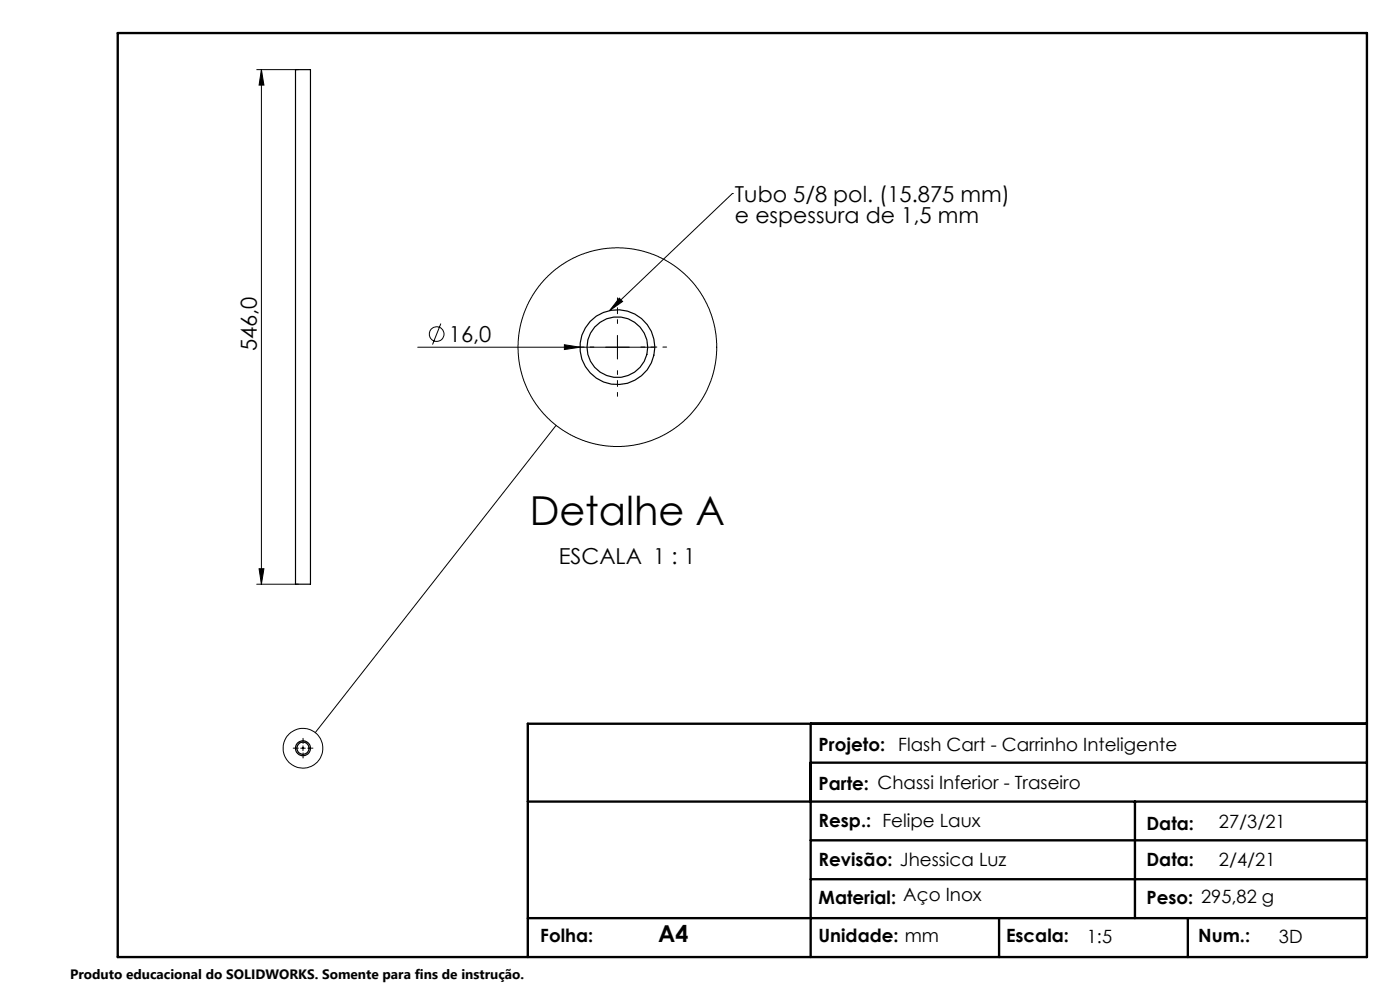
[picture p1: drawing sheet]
<svg xmlns="http://www.w3.org/2000/svg" width="297mm" height="210mm" viewBox="0 0 297 210" stroke-linecap="round" stroke-linejoin="round" font-family="sans-serif">
<g fill="none" stroke="#000" stroke-width=".21">
<path d="M54.5 14.8h8.8M55.5 14.8v109.1M55.5 14.8l.5 3.3h-1zM155.4 41.1h.1M155.4 41.1l-26.1 24.8M88.6 73.7h50.3M93.5 68.6l-1.7 4.5M119.7 73.1l3.3 .6-3.3 .4zM131 71.1v5.1M131.4 63.2l.7 .8-2.8 1.9zM118 90.2l-51.1 65.2M54.5 123.9h8.8"/>
<path d="M55 120.6h1l-.5 3.3zM63.8 158.7h1M64.3 158.2v1"/>
<circle cx="92.6" cy="70.9" r="1.56"/>
<circle cx="131" cy="73.6" r="21.1"/>
<circle cx="64.3" cy="158.7" r="4.2"/>
</g>
<path d="M126 73.6h-5.4M131 68.6v-5.4M131 78.6v5.5M136 73.6h5.4" fill="none" stroke="#000" stroke-width=".21" stroke-dasharray="15.2 1.3 1.3 1.3" stroke-dashoffset="14.4"/>
<path d="M63.3 158.7h-1.1M64.3 157.7v-1.1M64.3 159.7v1.1M65.3 158.7h1.1" fill="none" stroke="#000" stroke-width=".21" stroke-dasharray="15.2 1.3 1.3 1.3"/>
<path d="M25 7h265v196h-265zM172 153.5v49.5M290 153.5h-178v49.5M112 170h178M172 161.8h118M172 178.3h118M240.8 170v24.8M172 186.5h118M211.9 194.8v8.2M252 194.8v8.2M290 194.8h-178" fill="none" stroke="#000" stroke-width=".5"/>
<g fill="#000">
<path d="M119.7 73.1l3.3 .6-3.3 .4zM131.4 63.2l.7 .8-2.8 1.9z"/>
<path d="M55.5 14.8l.5 3.3h-1zM55 120.6h1l-.5 3.3z"/>
</g>
<g fill="none" stroke="#000" stroke-width=".25">
<path d="M62.7 14.8h3.2v109.1h-3.2z"/>
<circle cx="131" cy="73.6" r="7.9"/>
<circle cx="131" cy="73.7" r="6.4"/>
<circle cx="64.3" cy="158.7" r="1.28"/>
<circle cx="64.3" cy="158.7" r="1.59"/>
</g>
<text font-size="8.5" x="112.4" y="111.4">Detalhe A</text>
<text font-size="4.9" x="139.6" y="199.9">A4</text>
<g font-size="4.7">
<text x="155.9" y="42.8">Tubo 5/8 pol. (15.875 mm)</text>
<text x="155.9" y="47.3">e espessura de 1,5 mm</text>
<text x="54.5" y="74.5" transform="rotate(-90 54.5 74.5)">546,0</text>
<text x="95.2" y="72.6">16,0</text>
<text x="118.5" y="119.6">ESCALA 1 : 1</text>
</g>
<g font-size="3.9">
<text x="173.7" y="159.2">Projeto:</text>
<text x="190.6" y="159.2">Flash Cart - Carrinho Inteligente</text>
<text x="173.7" y="167.6">Parte: Chassi Inferior - Traseiro</text>
<text x="173.7" y="175.3">Resp.: Felipe Laux</text>
<text x="243.2" y="176.1">Data:</text>
<text x="258.6" y="175.6">27/3/21</text>
<text x="173.7" y="183.7">Revisão: Jhessica Luz</text>
<text x="243.2" y="183.7">Data:</text>
<text x="258.6" y="183.8">2/4/21</text>
<text x="173.7" y="191.7">Material: Aço Inox</text>
<text x="243.2" y="191.7">Peso: 295,82 g</text>
<text x="114.6" y="199.9">Folha:</text>
<text x="173.7" y="199.9">Unidade: mm</text>
<text x="213.4" y="199.9">Escala:</text>
<text x="230.6" y="200.1">1:5</text>
<text x="254.2" y="199.9">Num.:</text>
<text x="271.3" y="200.1">3D</text>
</g>
<text font-size="2.9" x="14.9" y="207.6">Produto educacional do SOLIDWORKS. Somente para fins de instrução.</text>
</svg>
